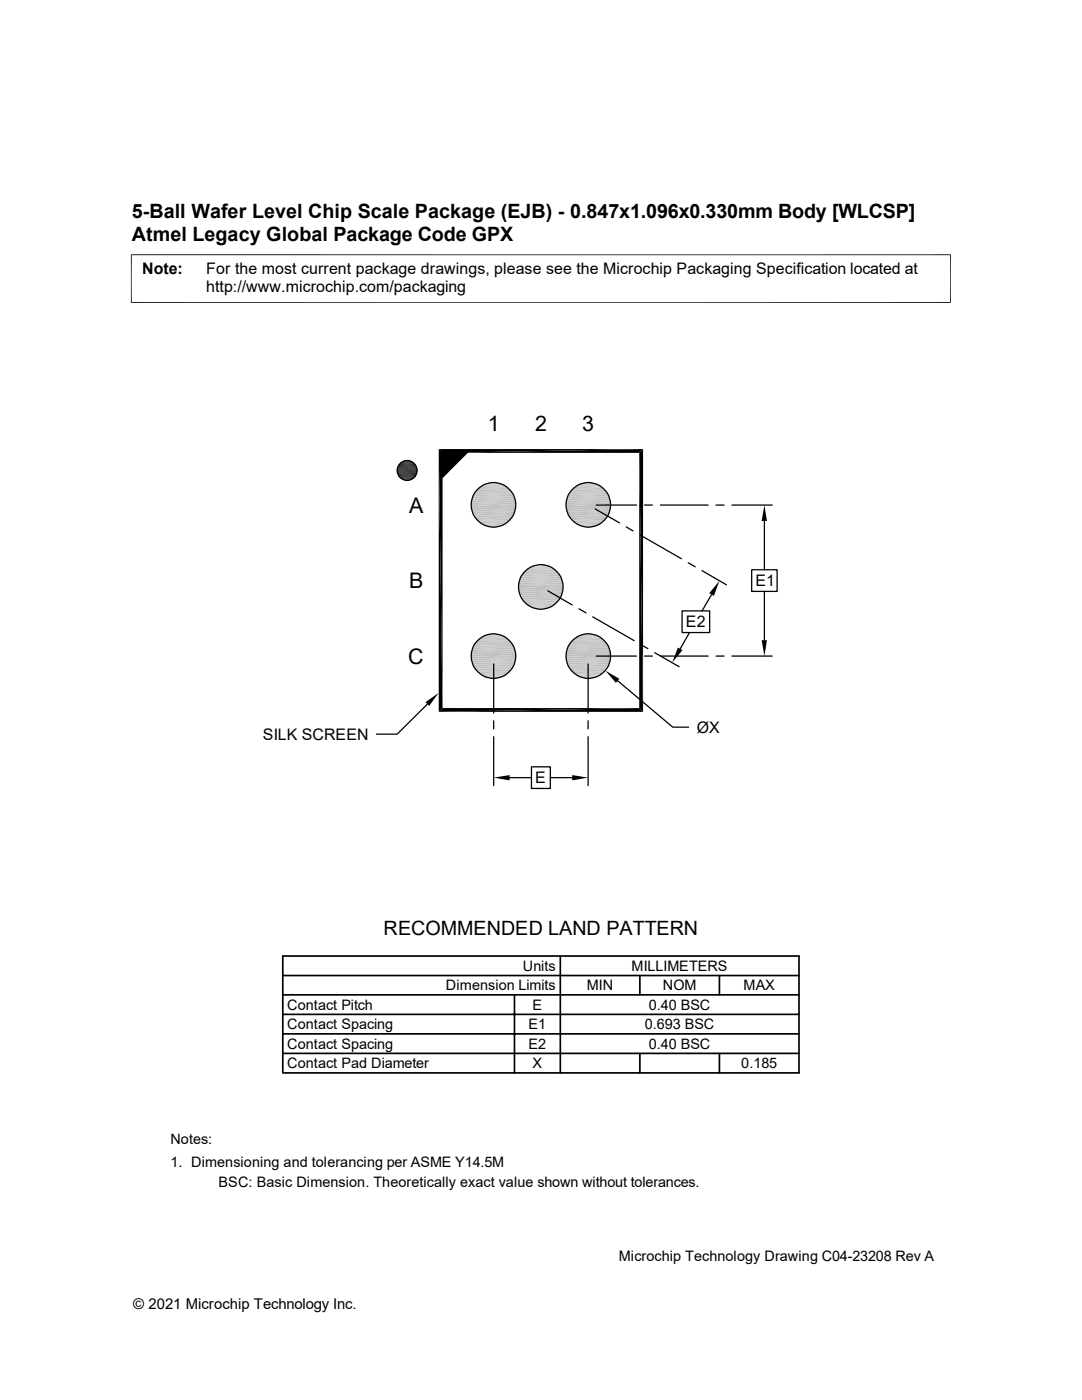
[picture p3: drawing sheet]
<svg xmlns="http://www.w3.org/2000/svg" width="216mm" height="279mm" viewBox="0 0 216 279" stroke-linecap="round" stroke-linejoin="round" font-family="sans-serif">
<g fill="#c0c0c0">
<path d="M97.8 96.3h1.2z"/>
<path d="M116.8 96.3h1.1z"/>
</g>
<path d="M116.4 96.4h2" fill="none" stroke="#c0c0c0" stroke-width=".2"/>
<path d="M116.8 96.3l1.6 .1z" fill="#c0c0c0"/>
<path d="M97.5 96.4h2" fill="none" stroke="#c0c0c0" stroke-width=".2"/>
<path d="M97.8 96.3l1.7 .1z" fill="#c0c0c0"/>
<path d="M96.2 96.8h4.5M96.7 96.6h3.6M97 96.5h2.9M115.1 96.8h4.5M115.6 96.6h3.7M115.9 96.5h2.9M96.2 104.7h4.5M96.7 104.9h3.6M97 105.1h2.9M115.1 104.7h4.5M115.6 104.9h3.7M115.9 105.1h2.9" fill="none" stroke="#c0c0c0" stroke-width=".2"/>
<path d="M95.5 97.2h5.9M95.9 97h5.2M114.4 97.2h5.9M114.8 97h5.2M95.5 104.3h5.9M95.9 104.5h5.2M114.4 104.3h5.9M114.8 104.5h5.2" fill="none" stroke="#c0c0c0" stroke-width=".25"/>
<path d="M95.2 97.5h6.5M114.2 97.5h6.4M95 103.7h7M95.2 104h6.5M113.8 103.7h7.1M114.2 104h6.4" fill="none" stroke="#c0c0c0" stroke-width=".3"/>
<path d="M94.5 98.5h7.9M94.7 98.2h7.6M95 97.8h7M113.4 98.5h7.9M113.6 98.2h7.6M113.8 97.8h7.1M94.5 103h7.9M113.4 103h7.9" fill="none" stroke="#c0c0c0" stroke-width=".34"/>
<g fill="none" stroke="#c0c0c0" stroke-width=".42">
<path d="M94.1 99.7h8.8M94.4 98.9h8.3M113 99.7h8.8M113.2 98.9h8.3M94 100.1h8.9M94 100.5h9M94 101h9M94 101.4h8.9M94.1 101.8h8.8M94.4 102.6h8.3M112.9 100.1h8.9M112.9 100.5h9"/>
<path d="M112.9 101h9M112.9 101.4h8.9M113 101.8h8.8M113.2 102.6h8.3"/>
</g>
<path d="M94.2 99.3h8.6M113.1 99.3h8.6M94.2 102.2h8.6M94.7 103.4h7.6M113.1 102.2h8.6M113.6 103.4h7.6" fill="none" stroke="#c0c0c0" stroke-width=".38"/>
<g fill="#c0c0c0">
<path d="M97.8 105.2h1.2z"/>
<path d="M116.8 105.2h1.1z"/>
<path d="M116.4 105.1l1.5 .1z"/>
</g>
<path d="M116.4 105.2h2" fill="none" stroke="#c0c0c0" stroke-width=".2"/>
<path d="M97.5 105.1l1.5 .1z" fill="#c0c0c0"/>
<path d="M97.5 105.2h2" fill="none" stroke="#c0c0c0" stroke-width=".2"/>
<g fill="#c0c0c0">
<path d="M107.3 112.7h1.1z"/>
<path d="M107 112.8h2z"/>
<path d="M107.3 112.7l1.7 .1z"/>
</g>
<path d="M106.1 112.9h3.7M106.5 112.8h2.8" fill="none" stroke="#c0c0c0" stroke-width=".2"/>
<path d="M105.4 113.3h5.1M105.7 113.1h4.5" fill="none" stroke="#c0c0c0" stroke-width=".21"/>
<path d="M105 113.6h5.8" fill="none" stroke="#c0c0c0" stroke-width=".25"/>
<path d="M104.7 113.9h6.5" fill="none" stroke="#c0c0c0" stroke-width=".3"/>
<path d="M104.2 114.5h7.5M104.4 114.2h7" fill="none" stroke="#c0c0c0" stroke-width=".34"/>
<path d="M103.5 116.1h8.9M103.8 115.3h8.3M103.9 114.9h8" fill="none" stroke="#c0c0c0" stroke-width=".38"/>
<path d="M103.5 116.5h8.9M103.6 115.7h8.6" fill="none" stroke="#c0c0c0" stroke-width=".42"/>
<g fill="#c0c0c0">
<path d="M103.5 116.7l8.9 .4h-8.9z"/>
<path d="M103.5 116.7h8.9v.4z"/>
</g>
<path d="M103.5 117.3h8.9M103.5 117.8h8.9M103.6 118.6h8.6" fill="none" stroke="#c0c0c0" stroke-width=".42"/>
<path d="M103.5 118.2h8.9M103.8 119h8.3M103.9 119.4h8" fill="none" stroke="#c0c0c0" stroke-width=".38"/>
<path d="M104.2 119.7h7.5M104.4 120.1h7" fill="none" stroke="#c0c0c0" stroke-width=".34"/>
<path d="M104.7 120.4h6.5" fill="none" stroke="#c0c0c0" stroke-width=".3"/>
<path d="M105 120.7h5.8" fill="none" stroke="#c0c0c0" stroke-width=".25"/>
<path d="M105.4 120.9h5.1M105.7 121.1h4.5" fill="none" stroke="#c0c0c0" stroke-width=".21"/>
<path d="M106.1 121.3h3.7M106.5 121.4h2.8" fill="none" stroke="#c0c0c0" stroke-width=".2"/>
<g fill="#c0c0c0">
<path d="M107.3 121.5h1.1z"/>
<path d="M107 121.5h1.4z"/>
<path d="M107 121.5h2z"/>
<path d="M97.8 126.5h1.2z"/>
<path d="M116.8 126.5h1.1z"/>
</g>
<path d="M116.4 126.5h2" fill="none" stroke="#c0c0c0" stroke-width=".2"/>
<path d="M116.8 126.5l1.6 .1z" fill="#c0c0c0"/>
<path d="M97.5 126.5h2" fill="none" stroke="#c0c0c0" stroke-width=".2"/>
<path d="M97.8 126.5l1.7 .1z" fill="#c0c0c0"/>
<path d="M96.2 127h4.5M96.2 134.9h4.5M96.7 126.8h3.6M96.7 135.1h3.6M97 126.6h2.9M97 135.2h2.9M115.1 127h4.5M115.1 134.9h4.5M115.6 126.8h3.7M115.6 135.1h3.7M115.9 126.6h2.9M115.9 135.2h2.9" fill="none" stroke="#c0c0c0" stroke-width=".2"/>
<path d="M95.5 127.4h5.9M95.5 134.5h5.9M95.9 127.2h5.2M95.9 134.7h5.2M114.4 127.4h5.9M114.4 134.5h5.9M114.8 127.2h5.2M114.8 134.7h5.2" fill="none" stroke="#c0c0c0" stroke-width=".25"/>
<path d="M95 128h7M95.2 127.7h6.5M95.2 134.2h6.5M113.8 128h7.1M114.2 127.7h6.4M114.2 134.2h6.4" fill="none" stroke="#c0c0c0" stroke-width=".3"/>
<path d="M94.2 129.5h8.6M94.2 132.4h8.6M94.7 128.3h7.6M113.1 129.5h8.6M113.1 132.4h8.6M113.6 128.3h7.6" fill="none" stroke="#c0c0c0" stroke-width=".38"/>
<path d="M94.5 128.7h7.9M94.5 133.2h7.9M94.7 133.5h7.6M95 133.9h7M113.4 128.7h7.9M113.4 133.2h7.9M113.6 133.5h7.6M113.8 133.9h7.1" fill="none" stroke="#c0c0c0" stroke-width=".34"/>
<g fill="none" stroke="#c0c0c0" stroke-width=".42">
<path d="M94 130.3h8.9M94 130.7h9M94 131.1h9M94 131.6h8.9M94.1 129.9h8.8M94.1 132h8.8M94.4 129.1h8.3M94.4 132.8h8.3M112.9 130.3h8.9M112.9 130.7h9M112.9 131.1h9M112.9 131.6h8.9"/>
<path d="M113 129.9h8.8M113 132h8.8M113.2 129.1h8.3M113.2 132.8h8.3"/>
</g>
<g fill="#c0c0c0">
<path d="M97.8 135.4h1.2z"/>
<path d="M116.8 135.4h1.1z"/>
<path d="M116.4 135.3l1.5 .1z"/>
</g>
<path d="M116.4 135.3h2" fill="none" stroke="#c0c0c0" stroke-width=".2"/>
<path d="M97.5 135.3l1.5 .1z" fill="#c0c0c0"/>
<path d="M97.5 135.3h2" fill="none" stroke="#c0c0c0" stroke-width=".2"/>
<g fill="none" stroke="#000" stroke-width=".25">
<path d="M93.6 90l-5.7 5.6M109.3 117.9l4.9 2.8M118.7 101.6l4.9 2.8M119 100.8h8M125 105.2l1.3 .8M127.7 106.8l8.3 4.7M128.6 100.8h1.6M131.8 100.8h9.5M137.3 112.3l1.4 .8M140.1 113.9l4.8 2.8M142 118.7l-1.9 3.2M142.9 100.8h1.6"/>
<path d="M146 100.8h8.1M150 113.7h5.1v4.3h-5.1zM152.5 104v9.7M152.5 118v9.8M98.5 132.5v9.8M115.5 121.5l1.4 .8M117.3 132.5v9.8M118.3 123.1l8.2 4.7M119 130.9h8M123.2 135.8l11 9.3h3.2M127.9 128.7l1.4 .8M128.6 130.9h1.6"/>
<path d="M130.6 130.3l4.9 2.8M131.8 130.9h9.5M136.1 121.9h5.5v4.3h-5.5zM137.6 126.2l-1.9 3.3M142.9 130.9h1.6M146 130.9h8.1M85.3 140.5l-6.1 6h-4.1M98.5 143.8v1.7M98.5 147v9.8M101.7 155.2h4.3M106 153h3.8v4.4h-3.8zM109.8 155.2h4.4"/>
<path d="M117.3 143.8v1.7M117.3 147v9.8"/>
<circle cx="81.2" cy="93.9" r="1.98"/>
<circle cx="98.5" cy="100.8" r="4.4"/>
<circle cx="107.9" cy="117.1" r="4.4"/>
<circle cx="117.4" cy="100.8" r="4.4"/>
<circle cx="98.5" cy="130.9" r="4.4"/>
<circle cx="117.4" cy="130.9" r="4.4"/>
</g>
<path d="M56.4 190.8h103v23.3h-103zM56.4 194.7h103M56.4 198.5h103M102.7 198.5v15.6M111.8 190.8v23.3M127.7 194.7v3.8M143.6 194.7v3.8M56.4 210.2h103M56.4 206.3h103M56.4 202.4h103M127.7 210.2v3.9M143.6 210.2v3.9" fill="none" stroke="#000" stroke-width=".34"/>
<g fill="none" stroke="#000" stroke-width=".2">
<path d="M26.1 50.8h163.6M26.2 50.8v9.7M189.7 50.8v9.7M26.1 60.4h163.6M79.2 93.6h4.1M79.2 94h4.1M79.2 94.4h4M79.3 93.2h3.9M79.4 93h3.7M79.4 94.7h3.7M79.5 92.9h3.6M79.5 94.9h3.6"/>
<path d="M79.5 92.7h3.5M79.5 95.1h3.5M79.7 92.6h3.1M79.7 95.2h3.1M79.8 92.4h2.9M79.8 95.4h2.9M79.9 92.3h2.6M79.9 95.5h2.6M80.1 92.2h2.3M80.1 95.6h2.3M80.2 92.1h2.1M80.2 95.7h2.1"/>
</g>
<g fill="#000">
<path d="M80.2 95.6l1.9 .1zM80.4 92l1.9 .1zM80.4 95.7l1.5 .1zM80.4 95.7h1.7zM80.4 92h1.7zM80.6 91.9l1.5 .1zM80.6 95.8h1.1zM80.6 95.8h1.3zM80.6 91.9h1.3zM80.8 91.9h1.1zM80.8 95.8l.7 .1zM80.8 95.8h.9z"/>
<path d="M80.8 91.9h.9zM80.9 91.9h.8zM80.9 95.9h.6zM80.9 91.9h.6zM87.5 89.6l.8 51.7-.8 .8zM87.9 90h5.7l-5.7 5.6zM87.5 89.6l.8 .8v50.9zM88.3 90.4l40-.8-.7 .8zM87.5 89.6h40.8l-40 .8zM143.6 115.9l-1.1 3-1-.5zM152.5 100.8l.5 3.2h-1zM120.8 133.8l2.8 1.7-.7 .8z"/>
<path d="M135.3 129.2l.9 .6-2.1 2.4zM152 127.8h1l-.5 3.1zM84.9 140.1l2.6-1.8-1.9 2.6zM87.5 142.1l40.1-.8 .7 .8zM87.5 142.1l.8-.8h39.3zM98.5 155.2l3.2-.5v1zM114.2 154.7l3.1 .5-3.1 .5zM127.6 90.4l.7 51.7-.7-.8zM128.3 89.6v52.5l-.7-51.7z"/>
</g>
<path d="M79.2 93.8h4.1M79.2 94.2h4.1M79.2 93.4h4M79.3 94.6h3.9" fill="none" stroke="#000" stroke-width=".21"/>
<g font-size="4.3">
<text x="97.3" y="86">1</text>
<text x="106.8" y="86">2</text>
<text x="116.2" y="86">3</text>
<text x="81.7" y="102.3">A</text>
<text x="81.7" y="117.4">B</text>
<text x="81.4" y="132.5">C</text>
</g>
<g font-size="3.9">
<text x="26.3" y="43.5">5-Ball Wafer Level Chip Scale Package (EJB) - 0.847x1.096x0.330mm Body [WLCSP]</text>
<text x="26.3" y="48">Atmel Legacy Global Package Code GPX</text>
<text x="76.5" y="186.6">RECOMMENDED LAND PATTERN</text>
</g>
<g font-size="3.2">
<text x="28.4" y="54.6">Note:</text>
<text x="41.1" y="54.6">For the most current package drawings, please see the Microchip Packaging Specification located at</text>
<text x="41.1" y="58.3">http://www.microchip.com/packaging</text>
<text x="150.7" y="117">E1</text>
<text x="136.9" y="125.2">E2</text>
<text x="52.5" y="147.7">SILK SCREEN</text>
<text x="139.1" y="146.2">ØX</text>
<text x="106.8" y="156.3">E</text>
</g>
<text font-size="3" x="26.6" y="261.3">© 2021 Microchip Technology Inc.</text>
<g font-size="2.9">
<text x="89" y="197.7">Dimension Limits</text>
<text x="104.3" y="193.8">Units</text>
<text x="117.1" y="197.7">MIN</text>
<text x="126" y="193.8">MILLIMETERS</text>
<text x="132.2" y="197.7">NOM</text>
<text x="148.4" y="197.7">MAX</text>
<text x="57.3" y="201.5">Contact Pitch</text>
<text x="106.3" y="201.5">E</text>
<text x="129.5" y="201.5">0.40 BSC</text>
<text x="57.3" y="205.4">Contact Spacing</text>
<text x="57.3" y="209.3">Contact Spacing</text>
<text x="105.5" y="209.3">E2</text>
<text x="105.5" y="205.4">E1</text>
<text x="128.7" y="205.4">0.693 BSC</text>
<text x="129.5" y="209.3">0.40 BSC</text>
<text x="57.3" y="213.2">Contact Pad Diameter</text>
<text x="106.3" y="213.2">X</text>
<text x="147.9" y="213.2">0.185</text>
<text x="34" y="228.3">Notes:</text>
<text x="34" y="232.9">1. Dimensioning and tolerancing per ASME Y14.5M</text>
<text x="43.6" y="236.9">BSC: Basic Dimension. Theoretically exact value shown without tolerances.</text>
<text x="123.5" y="251.6">Microchip Technology Drawing C04-23208 Rev A</text>
</g>
</svg>
